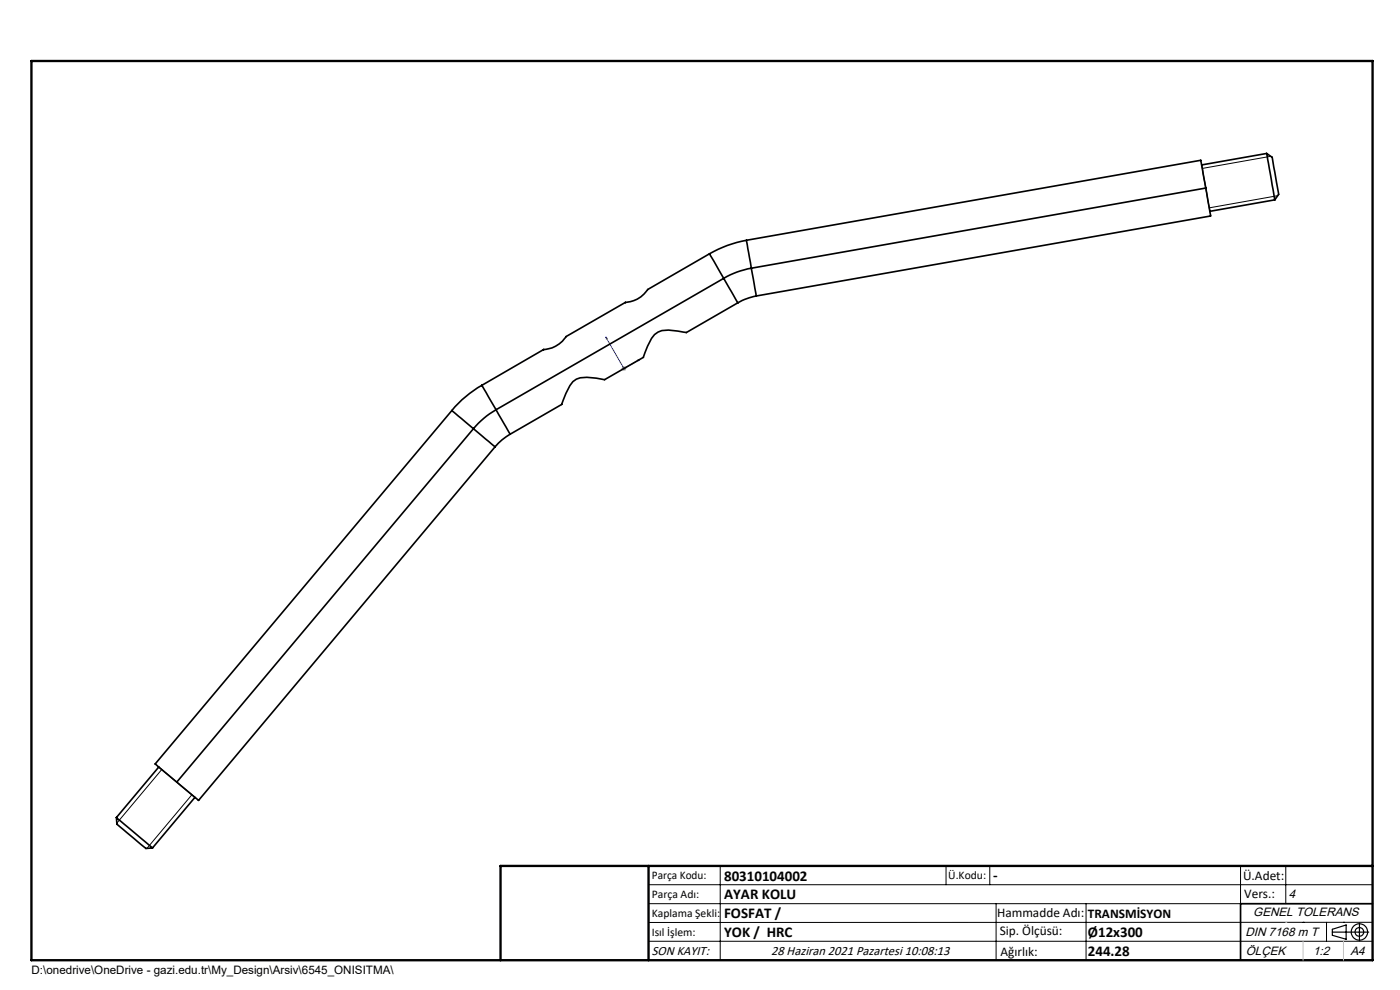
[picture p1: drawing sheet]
<svg xmlns="http://www.w3.org/2000/svg" width="297mm" height="210mm" viewBox="0 0 297 210" stroke-linecap="round" stroke-linejoin="round" font-family="sans-serif">
<g fill="none" stroke="#000" stroke-width=".25">
<path d="M254.9 35l1.7 9.8M33.7 162.7l7.6 6.4M282.6 197.7h7.8M282.6 197.1l3-.9v3l-3-.8zM288.4 195.8v3.8M106.2 203.7h185"/>
<circle cx="288.4" cy="197.7" r="1.74"/>
<circle cx="288.4" cy="197.7" r=".93"/>
</g>
<path d="M128.5 71.5l.3 .3-.2 .1zM128.5 71.5l3.9 6.7 3.3-1.9M135.3 76.4l.4-.1-.3 .2z" fill="none" stroke="#00f" stroke-width=".21"/>
<path d="M131.9 78.2h1M132 77.8l.7 .7M132.4 77.7v1M132.7 77.8l-.7 .7" fill="none" stroke="#808080" stroke-width=".21"/>
<g fill="none" stroke="#000" stroke-width=".21">
<path d="M269.6 33.2l-14.5 2.5M271 41.5l-14.5 2.6M34.3 163.2l-9.5 11.4M40.7 168.6l-9.5 11.3M137.6 187.7h153.6M137.6 191.7h153.6M137.6 199.7h153.6M152.8 183.7v20M200.7 183.7v4M210 183.7v4M211.3 191.7v12M230.4 191.7v12"/>
<path d="M263.2 183.7v20M272.8 183.7v8M276.4 195.6h.1M281.4 195.6v4.1M285 195.6h.1M291.2 195.6l-153.6 .1"/>
</g>
<path d="M291.2 191.7h-28v12" fill="none" stroke="#000" stroke-width=".35"/>
<path d="M6.7 12.9h284.5v190.8h-284.5zM137.6 183.7v20M291.2 183.7h-185v20" fill="none" stroke="#000" stroke-width=".5"/>
<path d="M276.4 199.7v4M285 199.7v4" fill="none" stroke="#c0c0c0" stroke-width=".21"/>
<path d="M272.8 195.6h.1" fill="none" stroke="#c0c0c0" stroke-width=".25"/>
<path d="M135.3 76.4l.4-.1-.3 .2zM128.5 71.5l.3 .3-.2 .1z" fill="#00f"/>
<g fill="none" stroke="#000" stroke-width=".35">
<path d="M255.8 39.9l1 5.9-96.4 17M255.8 39.9l-1.1-5.9-96.3 17M255.8 39.9l-96.4 17M268.7 32.6l1.2 .8 1.3 7.5 .1 .3-.9 1.2M268.7 32.6l1.7 9.8M268.7 32.6l-13.8 2.4M150.5 53.8l3 5.2M150.5 53.8l-13.1 7.6a6 6 0 0 1-4.8 2.8M153.5 59l3 5.2M153.5 59l-48.3 27.9M158.4 51a24.1 24.1 0 0 0-7.9 2.8M158.4 51l1 5.9"/>
<path d="M159.4 56.9l1 5.9M159.4 56.9a17.2 17.2 0 0 0-5.9 2.1M270.4 42.4l-13.8 2.4M115.3 74.1l-13.1 7.6M115.3 74.1h.1M132.6 64.2l-12.5 7.2a6 6 0 0 1-4.8 2.7M132.6 64.2h.1M156.5 64.2l-11 6.3a19.1 19.1 0 0 0-5.1-.4 4.4 4.4 0 0 0-3 3.3l-.9 2.4-8.3 4.7a15.6 15.6 0 0 0-5.1-.4l-.8 .3-.8 .6a15.7 15.7 0 0 0-2.3 4.8l-11 6.3M160.4 62.8a13.1 13.1 0 0 0-3.9 1.4M95.8 87.1l4.6 3.8M95.8 87.1l-62.9 75 4.6 3.8M100.4 90.9l4.6 3.9"/>
<path d="M100.4 90.9l-62.9 75M102.2 81.7l3 5.2M102.2 81.7a24.1 24.1 0 0 0-6.4 5.4M105 94.8l-62.9 75-4.6-3.9M105.2 86.9l3 5.2M105.2 86.9a17.9 17.9 0 0 0-4.8 4M108.2 92.1a11.8 11.8 0 0 0-3.2 2.7M24.7 173.4l7.6 6.5M24.7 173.4l.1 1.5 6.1 5.1 1.4-.1M33.7 162.7l-9 10.7M41.3 169.1l-9 10.8"/>
</g>
<g font-size="3.2">
<text x="153.6" y="186.8">80310104002</text>
<text x="153.6" y="190.8">AYAR KOLU</text>
<text x="210.7" y="186.6">-</text>
<text x="153.6" y="194.8">FOSFAT /</text>
<text x="153.6" y="198.8">YOK / HRC</text>
<text x="230.8" y="198.7">Ø12x300</text>
<text x="230.8" y="202.8">244.28</text>
</g>
<g font-size="2.8">
<text x="263.7" y="186.7">Ü.Adet:</text>
<text x="263.9" y="190.5">Vers.:</text>
<text x="211.5" y="194.5">Hammadde Adı:</text>
<text x="230.8" y="194.7">TRANSMİSYON</text>
<text x="138.3" y="202.6">SON KAYIT:</text>
<text x="163.6" y="202.6">28 Haziran 2021 Pazartesi 10:08:13</text>
<text x="212.1" y="198.4">Sip. Ölçüsü:</text>
<text x="212.2" y="202.7">Ağırlık:</text>
</g>
<g font-size="2.6">
<text x="273.4" y="190.4">4</text>
<text x="265.9" y="194.4">GENEL TOLERANS</text>
<text x="264.2" y="198.5">DIN 7168 m T</text>
<text x="264.3" y="202.6">ÖLÇEK</text>
<text x="278.5" y="202.6">1:2</text>
<text x="286.5" y="202.6">A4</text>
</g>
<g font-size="2.5">
<text x="138.3" y="186.4">Parça Kodu:</text>
<text x="138.3" y="190.5">Parça Adı:</text>
<text x="201.2" y="186.5">Ü.Kodu:</text>
<text x="138.3" y="194.5">Kaplama Şekli:</text>
<text x="138.3" y="198.6">Isıl İşlem:</text>
<text x="6.7" y="206.7">D:\onedrive\OneDrive - gazi.edu.tr\My_Design\Arsiv\6545_ONISITMA\</text>
</g>
</svg>
